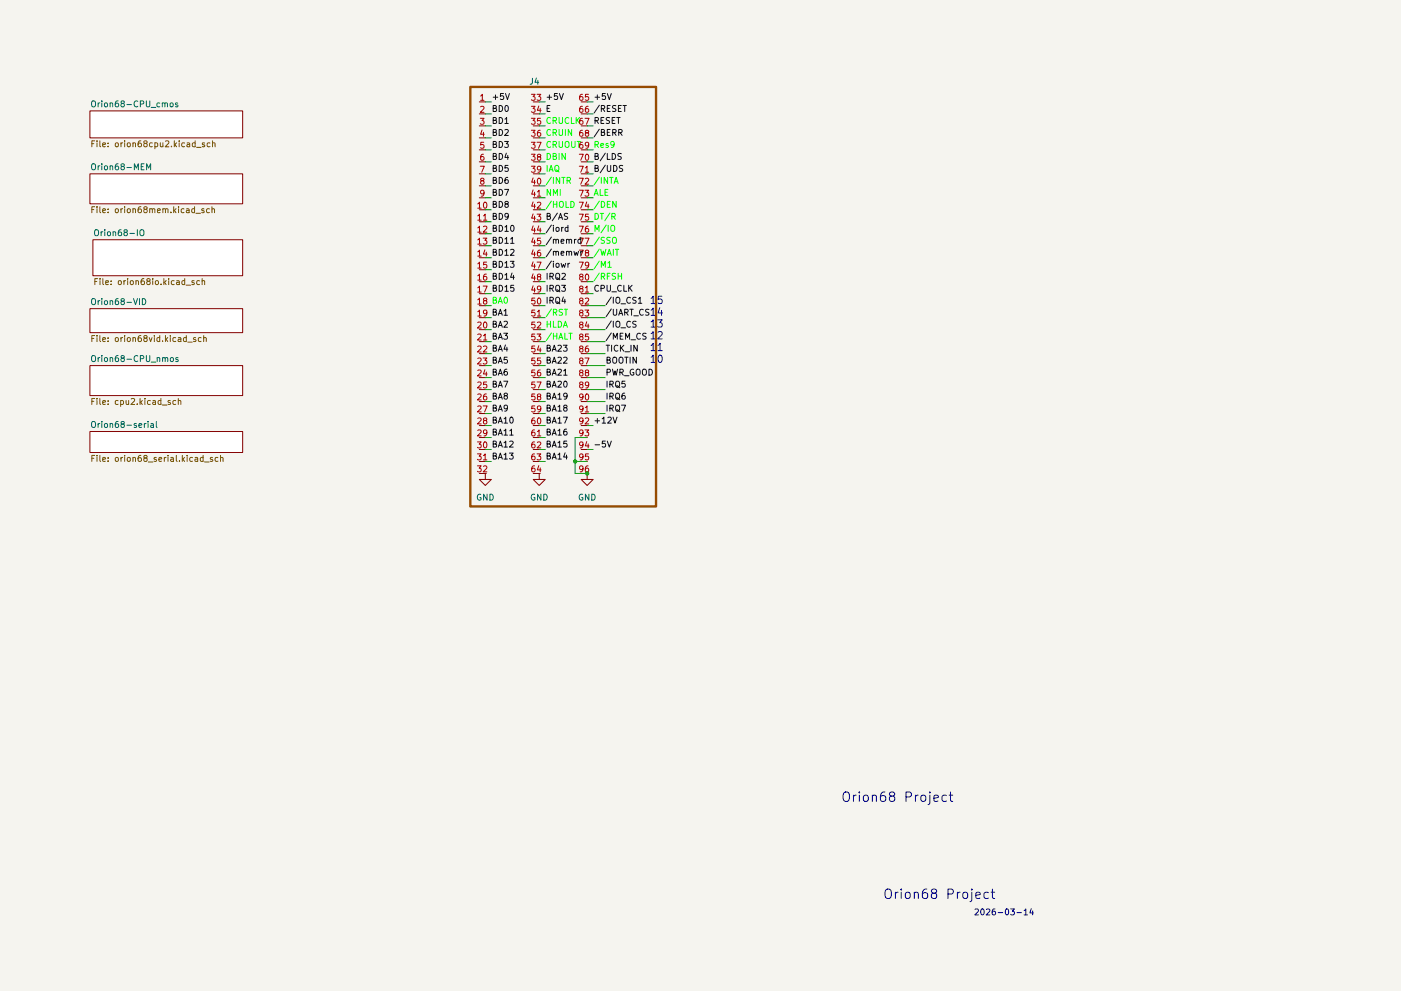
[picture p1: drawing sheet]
(kicad_sch
 (version 20250114)
 (generator "eeschema")
 (generator_version "9.0")
 (paper "A4")
 (lib_symbols
  (symbol "ConnEuro96_1"
   (pin_names (hide yes)) (exclude_from_sim no) (in_bom yes) (on_board yes)
   (property "Reference" "J" (at -10.668 2.54 0) (effects (font (size 1.27 1.27))))
   (property "Value" "" (at 0 0 0) (effects (font (size 1.27 1.27))))
   (property "Footprint" "" (at 0 0 0) (effects (font (size 1.27 1.27)) (hide yes)))
   (property "Datasheet" "" (at 0 0 0) (effects (font (size 1.27 1.27)) (hide yes)))
   (property "Description" "" (at 0 0 0) (effects (font (size 1.27 1.27)) (hide yes)))
   (property "ki_locked" "" (at 0 0 0) (effects (font (size 1.27 1.27))))
   (symbol "ConnEuro96_1_1_1"
    (pin input line (at -10.16 -1.27 180) (length 1.27) (name "" (effects (font (size 1.27 1.27)))) (number "1" (effects (font (size 1.27 1.27)))))
    (pin input line (at -10.16 -3.81 180) (length 1.27) (name "" (effects (font (size 1.27 1.27)))) (number "2" (effects (font (size 1.27 1.27)))))
    (pin input line (at -10.16 -6.35 180) (length 1.27) (name "" (effects (font (size 1.27 1.27)))) (number "3" (effects (font (size 1.27 1.27)))))
    (pin input line (at -10.16 -8.89 180) (length 1.27) (name "" (effects (font (size 1.27 1.27)))) (number "4" (effects (font (size 1.27 1.27)))))
    (pin input line (at -10.16 -11.43 180) (length 1.27) (name "" (effects (font (size 1.27 1.27)))) (number "5" (effects (font (size 1.27 1.27)))))
    (pin input line (at -10.16 -13.97 180) (length 1.27) (name "" (effects (font (size 1.27 1.27)))) (number "6" (effects (font (size 1.27 1.27)))))
    (pin input line (at -10.16 -16.51 180) (length 1.27) (name "" (effects (font (size 1.27 1.27)))) (number "7" (effects (font (size 1.27 1.27)))))
    (pin input line (at -10.16 -19.05 180) (length 1.27) (name "" (effects (font (size 1.27 1.27)))) (number "8" (effects (font (size 1.27 1.27)))))
    (pin input line (at -10.16 -21.59 180) (length 1.27) (name "" (effects (font (size 1.27 1.27)))) (number "9" (effects (font (size 1.27 1.27)))))
    (pin input line (at -10.16 -24.13 180) (length 1.27) (name "" (effects (font (size 1.27 1.27)))) (number "10" (effects (font (size 1.27 1.27)))))
    (pin input line (at -10.16 -26.67 180) (length 1.27) (name "" (effects (font (size 1.27 1.27)))) (number "11" (effects (font (size 1.27 1.27)))))
    (pin input line (at -10.16 -29.21 180) (length 1.27) (name "" (effects (font (size 1.27 1.27)))) (number "12" (effects (font (size 1.27 1.27)))))
    (pin input line (at -10.16 -31.75 180) (length 1.27) (name "" (effects (font (size 1.27 1.27)))) (number "13" (effects (font (size 1.27 1.27)))))
    (pin input line (at -10.16 -34.29 180) (length 1.27) (name "" (effects (font (size 1.27 1.27)))) (number "14" (effects (font (size 1.27 1.27)))))
    (pin input line (at -10.16 -36.83 180) (length 1.27) (name "" (effects (font (size 1.27 1.27)))) (number "15" (effects (font (size 1.27 1.27)))))
    (pin input line (at -10.16 -39.37 180) (length 1.27) (name "" (effects (font (size 1.27 1.27)))) (number "16" (effects (font (size 1.27 1.27)))))
    (pin input line (at -10.16 -41.91 180) (length 1.27) (name "" (effects (font (size 1.27 1.27)))) (number "17" (effects (font (size 1.27 1.27)))))
    (pin input line (at -10.16 -44.45 180) (length 1.27) (name "" (effects (font (size 1.27 1.27)))) (number "18" (effects (font (size 1.27 1.27)))))
    (pin input line (at -10.16 -46.99 180) (length 1.27) (name "" (effects (font (size 1.27 1.27)))) (number "19" (effects (font (size 1.27 1.27)))))
    (pin input line (at -10.16 -49.53 180) (length 1.27) (name "" (effects (font (size 1.27 1.27)))) (number "20" (effects (font (size 1.27 1.27)))))
    (pin input line (at -10.16 -52.07 180) (length 1.27) (name "" (effects (font (size 1.27 1.27)))) (number "21" (effects (font (size 1.27 1.27)))))
    (pin input line (at -10.16 -54.61 180) (length 1.27) (name "" (effects (font (size 1.27 1.27)))) (number "22" (effects (font (size 1.27 1.27)))))
    (pin input line (at -10.16 -57.15 180) (length 1.27) (name "" (effects (font (size 1.27 1.27)))) (number "23" (effects (font (size 1.27 1.27)))))
    (pin input line (at -10.16 -59.69 180) (length 1.27) (name "" (effects (font (size 1.27 1.27)))) (number "24" (effects (font (size 1.27 1.27)))))
    (pin input line (at -10.16 -62.23 180) (length 1.27) (name "" (effects (font (size 1.27 1.27)))) (number "25" (effects (font (size 1.27 1.27)))))
    (pin input line (at -10.16 -64.77 180) (length 1.27) (name "" (effects (font (size 1.27 1.27)))) (number "26" (effects (font (size 1.27 1.27)))))
    (pin input line (at -10.16 -67.31 180) (length 1.27) (name "" (effects (font (size 1.27 1.27)))) (number "27" (effects (font (size 1.27 1.27)))))
    (pin input line (at -10.16 -69.85 180) (length 1.27) (name "" (effects (font (size 1.27 1.27)))) (number "28" (effects (font (size 1.27 1.27)))))
    (pin input line (at -10.16 -72.39 180) (length 1.27) (name "" (effects (font (size 1.27 1.27)))) (number "29" (effects (font (size 1.27 1.27)))))
    (pin input line (at -10.16 -74.93 180) (length 1.27) (name "" (effects (font (size 1.27 1.27)))) (number "30" (effects (font (size 1.27 1.27)))))
    (pin input line (at -10.16 -77.47 180) (length 1.27) (name "" (effects (font (size 1.27 1.27)))) (number "31" (effects (font (size 1.27 1.27)))))
    (pin input line (at -10.16 -80.01 180) (length 1.27) (name "" (effects (font (size 1.27 1.27)))) (number "32" (effects (font (size 1.27 1.27)))))
    (pin input line (at 1.27 -1.27 180) (length 1.27) (name "" (effects (font (size 1.27 1.27)))) (number "33" (effects (font (size 1.27 1.27)))))
    (pin input line (at 1.27 -3.81 180) (length 1.27) (name "" (effects (font (size 1.27 1.27)))) (number "34" (effects (font (size 1.27 1.27)))))
    (pin input line (at 1.27 -6.35 180) (length 1.27) (name "" (effects (font (size 1.27 1.27)))) (number "35" (effects (font (size 1.27 1.27)))))
    (pin input line (at 1.27 -8.89 180) (length 1.27) (name "" (effects (font (size 1.27 1.27)))) (number "36" (effects (font (size 1.27 1.27)))))
    (pin input line (at 1.27 -11.43 180) (length 1.27) (name "" (effects (font (size 1.27 1.27)))) (number "37" (effects (font (size 1.27 1.27)))))
    (pin input line (at 1.27 -13.97 180) (length 1.27) (name "" (effects (font (size 1.27 1.27)))) (number "38" (effects (font (size 1.27 1.27)))))
    (pin input line (at 1.27 -16.51 180) (length 1.27) (name "" (effects (font (size 1.27 1.27)))) (number "39" (effects (font (size 1.27 1.27)))))
    (pin input line (at 1.27 -19.05 180) (length 1.27) (name "" (effects (font (size 1.27 1.27)))) (number "40" (effects (font (size 1.27 1.27)))))
    (pin input line (at 1.27 -21.59 180) (length 1.27) (name "" (effects (font (size 1.27 1.27)))) (number "41" (effects (font (size 1.27 1.27)))))
    (pin input line (at 1.27 -24.13 180) (length 1.27) (name "" (effects (font (size 1.27 1.27)))) (number "42" (effects (font (size 1.27 1.27)))))
    (pin input line (at 1.27 -26.67 180) (length 1.27) (name "" (effects (font (size 1.27 1.27)))) (number "43" (effects (font (size 1.27 1.27)))))
    (pin input line (at 1.27 -29.21 180) (length 1.27) (name "" (effects (font (size 1.27 1.27)))) (number "44" (effects (font (size 1.27 1.27)))))
    (pin input line (at 1.27 -31.75 180) (length 1.27) (name "" (effects (font (size 1.27 1.27)))) (number "45" (effects (font (size 1.27 1.27)))))
    (pin input line (at 1.27 -34.29 180) (length 1.27) (name "" (effects (font (size 1.27 1.27)))) (number "46" (effects (font (size 1.27 1.27)))))
    (pin input line (at 1.27 -36.83 180) (length 1.27) (name "" (effects (font (size 1.27 1.27)))) (number "47" (effects (font (size 1.27 1.27)))))
    (pin input line (at 1.27 -39.37 180) (length 1.27) (name "" (effects (font (size 1.27 1.27)))) (number "48" (effects (font (size 1.27 1.27)))))
    (pin input line (at 1.27 -41.91 180) (length 1.27) (name "" (effects (font (size 1.27 1.27)))) (number "49" (effects (font (size 1.27 1.27)))))
    (pin input line (at 1.27 -44.45 180) (length 1.27) (name "" (effects (font (size 1.27 1.27)))) (number "50" (effects (font (size 1.27 1.27)))))
    (pin input line (at 1.27 -46.99 180) (length 1.27) (name "" (effects (font (size 1.27 1.27)))) (number "51" (effects (font (size 1.27 1.27)))))
    (pin input line (at 1.27 -49.53 180) (length 1.27) (name "" (effects (font (size 1.27 1.27)))) (number "52" (effects (font (size 1.27 1.27)))))
    (pin input line (at 1.27 -52.07 180) (length 1.27) (name "" (effects (font (size 1.27 1.27)))) (number "53" (effects (font (size 1.27 1.27)))))
    (pin input line (at 1.27 -54.61 180) (length 1.27) (name "" (effects (font (size 1.27 1.27)))) (number "54" (effects (font (size 1.27 1.27)))))
    (pin input line (at 1.27 -57.15 180) (length 1.27) (name "" (effects (font (size 1.27 1.27)))) (number "55" (effects (font (size 1.27 1.27)))))
    (pin input line (at 1.27 -59.69 180) (length 1.27) (name "" (effects (font (size 1.27 1.27)))) (number "56" (effects (font (size 1.27 1.27)))))
    (pin input line (at 1.27 -62.23 180) (length 1.27) (name "" (effects (font (size 1.27 1.27)))) (number "57" (effects (font (size 1.27 1.27)))))
    (pin input line (at 1.27 -64.77 180) (length 1.27) (name "" (effects (font (size 1.27 1.27)))) (number "58" (effects (font (size 1.27 1.27)))))
    (pin input line (at 1.27 -67.31 180) (length 1.27) (name "" (effects (font (size 1.27 1.27)))) (number "59" (effects (font (size 1.27 1.27)))))
    (pin input line (at 1.27 -69.85 180) (length 1.27) (name "" (effects (font (size 1.27 1.27)))) (number "60" (effects (font (size 1.27 1.27)))))
    (pin input line (at 1.27 -72.39 180) (length 1.27) (name "" (effects (font (size 1.27 1.27)))) (number "61" (effects (font (size 1.27 1.27)))))
    (pin input line (at 1.27 -74.93 180) (length 1.27) (name "" (effects (font (size 1.27 1.27)))) (number "62" (effects (font (size 1.27 1.27)))))
    (pin input line (at 1.27 -77.47 180) (length 1.27) (name "" (effects (font (size 1.27 1.27)))) (number "63" (effects (font (size 1.27 1.27)))))
    (pin input line (at 1.27 -80.01 180) (length 1.27) (name "" (effects (font (size 1.27 1.27)))) (number "64" (effects (font (size 1.27 1.27)))))
    (pin input line (at 11.43 -1.27 180) (length 1.27) (name "" (effects (font (size 1.27 1.27)))) (number "65" (effects (font (size 1.27 1.27)))))
    (pin input line (at 11.43 -3.81 180) (length 1.27) (name "" (effects (font (size 1.27 1.27)))) (number "66" (effects (font (size 1.27 1.27)))))
    (pin input line (at 11.43 -6.35 180) (length 1.27) (name "" (effects (font (size 1.27 1.27)))) (number "67" (effects (font (size 1.27 1.27)))))
    (pin input line (at 11.43 -8.89 180) (length 1.27) (name "" (effects (font (size 1.27 1.27)))) (number "68" (effects (font (size 1.27 1.27)))))
    (pin input line (at 11.43 -11.43 180) (length 1.27) (name "" (effects (font (size 1.27 1.27)))) (number "69" (effects (font (size 1.27 1.27)))))
    (pin input line (at 11.43 -13.97 180) (length 1.27) (name "" (effects (font (size 1.27 1.27)))) (number "70" (effects (font (size 1.27 1.27)))))
    (pin input line (at 11.43 -16.51 180) (length 1.27) (name "" (effects (font (size 1.27 1.27)))) (number "71" (effects (font (size 1.27 1.27)))))
    (pin input line (at 11.43 -19.05 180) (length 1.27) (name "" (effects (font (size 1.27 1.27)))) (number "72" (effects (font (size 1.27 1.27)))))
    (pin input line (at 11.43 -21.59 180) (length 1.27) (name "" (effects (font (size 1.27 1.27)))) (number "73" (effects (font (size 1.27 1.27)))))
    (pin input line (at 11.43 -24.13 180) (length 1.27) (name "" (effects (font (size 1.27 1.27)))) (number "74" (effects (font (size 1.27 1.27)))))
    (pin input line (at 11.43 -26.67 180) (length 1.27) (name "" (effects (font (size 1.27 1.27)))) (number "75" (effects (font (size 1.27 1.27)))))
    (pin input line (at 11.43 -29.21 180) (length 1.27) (name "" (effects (font (size 1.27 1.27)))) (number "76" (effects (font (size 1.27 1.27)))))
    (pin input line (at 11.43 -31.75 180) (length 1.27) (name "" (effects (font (size 1.27 1.27)))) (number "77" (effects (font (size 1.27 1.27)))))
    (pin input line (at 11.43 -34.29 180) (length 1.27) (name "" (effects (font (size 1.27 1.27)))) (number "78" (effects (font (size 1.27 1.27)))))
    (pin input line (at 11.43 -36.83 180) (length 1.27) (name "" (effects (font (size 1.27 1.27)))) (number "79" (effects (font (size 1.27 1.27)))))
    (pin input line (at 11.43 -39.37 180) (length 1.27) (name "" (effects (font (size 1.27 1.27)))) (number "80" (effects (font (size 1.27 1.27)))))
    (pin input line (at 11.43 -41.91 180) (length 1.27) (name "" (effects (font (size 1.27 1.27)))) (number "81" (effects (font (size 1.27 1.27)))))
    (pin input line (at 11.43 -44.45 180) (length 1.27) (name "" (effects (font (size 1.27 1.27)))) (number "82" (effects (font (size 1.27 1.27)))))
    (pin input line (at 11.43 -46.99 180) (length 1.27) (name "" (effects (font (size 1.27 1.27)))) (number "83" (effects (font (size 1.27 1.27)))))
    (pin input line (at 11.43 -49.53 180) (length 1.27) (name "" (effects (font (size 1.27 1.27)))) (number "84" (effects (font (size 1.27 1.27)))))
    (pin input line (at 11.43 -52.07 180) (length 1.27) (name "" (effects (font (size 1.27 1.27)))) (number "85" (effects (font (size 1.27 1.27)))))
    (pin input line (at 11.43 -54.61 180) (length 1.27) (name "" (effects (font (size 1.27 1.27)))) (number "86" (effects (font (size 1.27 1.27)))))
    (pin input line (at 11.43 -57.15 180) (length 1.27) (name "" (effects (font (size 1.27 1.27)))) (number "87" (effects (font (size 1.27 1.27)))))
    (pin input line (at 11.43 -59.69 180) (length 1.27) (name "" (effects (font (size 1.27 1.27)))) (number "88" (effects (font (size 1.27 1.27)))))
    (pin input line (at 11.43 -62.23 180) (length 1.27) (name "" (effects (font (size 1.27 1.27)))) (number "89" (effects (font (size 1.27 1.27)))))
    (pin input line (at 11.43 -64.77 180) (length 1.27) (name "" (effects (font (size 1.27 1.27)))) (number "90" (effects (font (size 1.27 1.27)))))
    (pin input line (at 11.43 -67.31 180) (length 1.27) (name "" (effects (font (size 1.27 1.27)))) (number "91" (effects (font (size 1.27 1.27)))))
    (pin input line (at 11.43 -69.85 180) (length 1.27) (name "" (effects (font (size 1.27 1.27)))) (number "92" (effects (font (size 1.27 1.27)))))
    (pin input line (at 11.43 -72.39 180) (length 1.27) (name "" (effects (font (size 1.27 1.27)))) (number "93" (effects (font (size 1.27 1.27)))))
    (pin input line (at 11.43 -74.93 180) (length 1.27) (name "" (effects (font (size 1.27 1.27)))) (number "94" (effects (font (size 1.27 1.27)))))
    (pin input line (at 11.43 -77.47 180) (length 1.27) (name "" (effects (font (size 1.27 1.27)))) (number "95" (effects (font (size 1.27 1.27)))))
    (pin input line (at 11.43 -80.01 180) (length 1.27) (name "" (effects (font (size 1.27 1.27)))) (number "96" (effects (font (size 1.27 1.27))))))
   (embedded_fonts no))
  (symbol "power:GND"
   (power)
   (pin_numbers (hide yes))
   (pin_names
    (offset 0) (hide yes)) (exclude_from_sim no) (in_bom yes) (on_board yes)
   (property "Reference" "#PWR" (at 0 -6.35 0) (effects (font (size 1.27 1.27)) (hide yes)))
   (property "Value" "GND" (at 0 -3.81 0) (effects (font (size 1.27 1.27))))
   (property "Footprint" "" (at 0 0 0) (effects (font (size 1.27 1.27)) (hide yes)))
   (property "Datasheet" "" (at 0 0 0) (effects (font (size 1.27 1.27)) (hide yes)))
   (property "Description" "Power symbol creates a global label with name \"GND\" , ground" (at 0 0 0) (effects (font (size 1.27 1.27)) (hide yes)))
   (symbol "GND_0_1"
    (polyline (pts (xy 0 0) (xy 0 -1.27) (xy 1.27 -1.27) (xy 0 -2.54) (xy -1.27 -1.27) (xy 0 -1.27)) (stroke (width 0) (type default)) (fill (type none))))
   (symbol "GND_1_1"
    (pin power_in line (at 0 0 270) (length 0) (name "~" (effects (font (size 1.27 1.27)))) (number "1" (effects (font (size 1.27 1.27))))))
   (embedded_fonts no)))
 (rectangle
  (start 99.695 18.415)
  (end 139.065 107.315)
  (stroke (width 0.5) (type solid) (color 150 75 0 1))
  (fill (type none)))
 (text "15\n14\n13\n12\n11\n10\n"
  (exclude_from_sim no)
  (at 139.192 70.104 0)
  (effects (font (size 1.55 1.55))))
 (text "2026-03-14"
  (exclude_from_sim no)
  (at 212.852 193.548 0)
  (effects (font (size 1.27 1.27))))
 (text "Orion68 Project"
  (exclude_from_sim no)
  (at 190.246 169.164 0)
  (effects (font (size 2 2))))
 (text "Orion68 Project"
  (exclude_from_sim no)
  (at 199.136 189.738 0)
  (effects (font (size 2 2))))
 (junction
  (at 124.46 100.33)
  (diameter 0)
  (color 0 0 0 0))
 (junction
  (at 121.92 97.79)
  (diameter 0)
  (color 0 0 0 0))
 (wire
  (pts (xy 115.57 21.59) (xy 114.3 21.59))
  (stroke (width 0) (type default)))
 (wire
  (pts (xy 104.14 52.07) (xy 102.87 52.07))
  (stroke (width 0) (type default)))
 (wire
  (pts (xy 125.73 31.75) (xy 124.46 31.75))
  (stroke (width 0) (type default)))
 (wire
  (pts (xy 125.73 29.21) (xy 124.46 29.21))
  (stroke (width 0) (type default)))
 (wire
  (pts (xy 115.57 62.23) (xy 114.3 62.23))
  (stroke (width 0) (type default)))
 (wire
  (pts (xy 115.57 72.39) (xy 114.3 72.39))
  (stroke (width 0) (type default)))
 (wire
  (pts (xy 104.14 87.63) (xy 102.87 87.63))
  (stroke (width 0) (type default)))
 (wire
  (pts (xy 104.14 34.29) (xy 102.87 34.29))
  (stroke (width 0) (type default)))
 (wire
  (pts (xy 115.57 44.45) (xy 114.3 44.45))
  (stroke (width 0) (type default)))
 (wire
  (pts (xy 128.27 77.47) (xy 124.46 77.47))
  (stroke (width 0) (type default)))
 (wire
  (pts (xy 125.73 39.37) (xy 124.46 39.37))
  (stroke (width 0) (type default)))
 (wire
  (pts (xy 125.73 21.59) (xy 124.46 21.59))
  (stroke (width 0) (type default)))
 (wire
  (pts (xy 115.57 90.17) (xy 114.3 90.17))
  (stroke (width 0) (type default)))
 (wire
  (pts (xy 104.14 21.59) (xy 102.87 21.59))
  (stroke (width 0) (type default)))
 (wire
  (pts (xy 104.14 62.23) (xy 102.87 62.23))
  (stroke (width 0) (type default)))
 (wire
  (pts (xy 115.57 77.47) (xy 114.3 77.47))
  (stroke (width 0) (type default)))
 (wire
  (pts (xy 121.92 97.79) (xy 124.46 97.79))
  (stroke (width 0) (type default)))
 (wire
  (pts (xy 104.14 69.85) (xy 102.87 69.85))
  (stroke (width 0) (type default)))
 (wire
  (pts (xy 115.57 80.01) (xy 114.3 80.01))
  (stroke (width 0) (type default)))
 (wire
  (pts (xy 124.46 92.71) (xy 121.92 92.71))
  (stroke (width 0) (type default)))
 (wire
  (pts (xy 104.14 74.93) (xy 102.87 74.93))
  (stroke (width 0) (type default)))
 (wire
  (pts (xy 121.92 97.79) (xy 121.92 100.33))
  (stroke (width 0) (type default)))
 (wire
  (pts (xy 128.27 72.39) (xy 124.46 72.39))
  (stroke (width 0) (type default)))
 (wire
  (pts (xy 115.57 29.21) (xy 114.3 29.21))
  (stroke (width 0) (type default)))
 (wire
  (pts (xy 104.14 85.09) (xy 102.87 85.09))
  (stroke (width 0) (type default)))
 (wire
  (pts (xy 125.73 44.45) (xy 124.46 44.45))
  (stroke (width 0) (type default)))
 (wire
  (pts (xy 115.57 92.71) (xy 114.3 92.71))
  (stroke (width 0) (type default)))
 (wire
  (pts (xy 104.14 80.01) (xy 102.87 80.01))
  (stroke (width 0) (type default)))
 (wire
  (pts (xy 115.57 49.53) (xy 114.3 49.53))
  (stroke (width 0) (type default)))
 (wire
  (pts (xy 128.27 82.55) (xy 124.46 82.55))
  (stroke (width 0) (type default)))
 (wire
  (pts (xy 104.14 24.13) (xy 102.87 24.13))
  (stroke (width 0) (type default)))
 (wire
  (pts (xy 104.14 92.71) (xy 102.87 92.71))
  (stroke (width 0) (type default)))
 (wire
  (pts (xy 125.73 26.67) (xy 124.46 26.67))
  (stroke (width 0) (type default)))
 (wire
  (pts (xy 104.14 67.31) (xy 102.87 67.31))
  (stroke (width 0) (type default)))
 (wire
  (pts (xy 115.57 57.15) (xy 114.3 57.15))
  (stroke (width 0) (type default)))
 (wire
  (pts (xy 128.27 67.31) (xy 124.46 67.31))
  (stroke (width 0) (type default)))
 (wire
  (pts (xy 115.57 46.99) (xy 114.3 46.99))
  (stroke (width 0) (type default)))
 (wire
  (pts (xy 115.57 85.09) (xy 114.3 85.09))
  (stroke (width 0) (type default)))
 (wire
  (pts (xy 104.14 95.25) (xy 102.87 95.25))
  (stroke (width 0) (type default)))
 (wire
  (pts (xy 104.14 82.55) (xy 102.87 82.55))
  (stroke (width 0) (type default)))
 (wire
  (pts (xy 125.73 24.13) (xy 124.46 24.13))
  (stroke (width 0) (type default)))
 (wire
  (pts (xy 104.14 77.47) (xy 102.87 77.47))
  (stroke (width 0) (type default)))
 (wire
  (pts (xy 115.57 59.69) (xy 114.3 59.69))
  (stroke (width 0) (type default)))
 (wire
  (pts (xy 125.73 54.61) (xy 124.46 54.61))
  (stroke (width 0) (type default)))
 (wire
  (pts (xy 104.14 29.21) (xy 102.87 29.21))
  (stroke (width 0) (type default)))
 (wire
  (pts (xy 104.14 26.67) (xy 102.87 26.67))
  (stroke (width 0) (type default)))
 (wire
  (pts (xy 128.27 80.01) (xy 124.46 80.01))
  (stroke (width 0) (type default)))
 (wire
  (pts (xy 115.57 31.75) (xy 114.3 31.75))
  (stroke (width 0) (type default)))
 (wire
  (pts (xy 128.27 74.93) (xy 124.46 74.93))
  (stroke (width 0) (type default)))
 (wire
  (pts (xy 124.46 87.63) (xy 128.27 87.63))
  (stroke (width 0) (type default)))
 (wire
  (pts (xy 125.73 95.25) (xy 124.46 95.25))
  (stroke (width 0) (type default)))
 (wire
  (pts (xy 115.57 41.91) (xy 114.3 41.91))
  (stroke (width 0) (type default)))
 (wire
  (pts (xy 125.73 90.17) (xy 124.46 90.17))
  (stroke (width 0) (type default)))
 (wire
  (pts (xy 125.73 34.29) (xy 124.46 34.29))
  (stroke (width 0) (type default)))
 (wire
  (pts (xy 125.73 62.23) (xy 124.46 62.23))
  (stroke (width 0) (type default)))
 (wire
  (pts (xy 128.27 69.85) (xy 124.46 69.85))
  (stroke (width 0) (type default)))
 (wire
  (pts (xy 125.73 36.83) (xy 124.46 36.83))
  (stroke (width 0) (type default)))
 (wire
  (pts (xy 115.57 52.07) (xy 114.3 52.07))
  (stroke (width 0) (type default)))
 (wire
  (pts (xy 104.14 41.91) (xy 102.87 41.91))
  (stroke (width 0) (type default)))
 (wire
  (pts (xy 104.14 31.75) (xy 102.87 31.75))
  (stroke (width 0) (type default)))
 (wire
  (pts (xy 104.14 46.99) (xy 102.87 46.99))
  (stroke (width 0) (type default)))
 (wire
  (pts (xy 104.14 36.83) (xy 102.87 36.83))
  (stroke (width 0) (type default)))
 (wire
  (pts (xy 115.57 54.61) (xy 114.3 54.61))
  (stroke (width 0) (type default)))
 (wire
  (pts (xy 104.14 97.79) (xy 102.87 97.79))
  (stroke (width 0) (type default)))
 (wire
  (pts (xy 104.14 90.17) (xy 102.87 90.17))
  (stroke (width 0) (type default)))
 (wire
  (pts (xy 104.14 64.77) (xy 102.87 64.77))
  (stroke (width 0) (type default)))
 (wire
  (pts (xy 115.57 67.31) (xy 114.3 67.31))
  (stroke (width 0) (type default)))
 (wire
  (pts (xy 104.14 54.61) (xy 102.87 54.61))
  (stroke (width 0) (type default)))
 (wire
  (pts (xy 115.57 39.37) (xy 114.3 39.37))
  (stroke (width 0) (type default)))
 (wire
  (pts (xy 125.73 57.15) (xy 124.46 57.15))
  (stroke (width 0) (type default)))
 (wire
  (pts (xy 125.73 59.69) (xy 124.46 59.69))
  (stroke (width 0) (type default)))
 (wire
  (pts (xy 115.57 95.25) (xy 114.3 95.25))
  (stroke (width 0) (type default)))
 (wire
  (pts (xy 104.14 44.45) (xy 102.87 44.45))
  (stroke (width 0) (type default)))
 (wire
  (pts (xy 104.14 39.37) (xy 102.87 39.37))
  (stroke (width 0) (type default)))
 (wire
  (pts (xy 104.14 49.53) (xy 102.87 49.53))
  (stroke (width 0) (type default)))
 (wire
  (pts (xy 115.57 26.67) (xy 114.3 26.67))
  (stroke (width 0) (type default)))
 (wire
  (pts (xy 115.57 36.83) (xy 114.3 36.83))
  (stroke (width 0) (type default)))
 (wire
  (pts (xy 115.57 87.63) (xy 114.3 87.63))
  (stroke (width 0) (type default)))
 (wire
  (pts (xy 125.73 46.99) (xy 124.46 46.99))
  (stroke (width 0) (type default)))
 (wire
  (pts (xy 115.57 82.55) (xy 114.3 82.55))
  (stroke (width 0) (type default)))
 (wire
  (pts (xy 115.57 64.77) (xy 114.3 64.77))
  (stroke (width 0) (type default)))
 (wire
  (pts (xy 125.73 49.53) (xy 124.46 49.53))
  (stroke (width 0) (type default)))
 (wire
  (pts (xy 128.27 64.77) (xy 124.46 64.77))
  (stroke (width 0) (type default)))
 (wire
  (pts (xy 115.57 97.79) (xy 114.3 97.79))
  (stroke (width 0) (type default)))
 (wire
  (pts (xy 125.73 52.07) (xy 124.46 52.07))
  (stroke (width 0) (type default)))
 (wire
  (pts (xy 128.27 85.09) (xy 124.46 85.09))
  (stroke (width 0) (type default)))
 (wire
  (pts (xy 104.14 59.69) (xy 102.87 59.69))
  (stroke (width 0) (type default)))
 (wire
  (pts (xy 115.57 34.29) (xy 114.3 34.29))
  (stroke (width 0) (type default)))
 (wire
  (pts (xy 121.92 100.33) (xy 124.46 100.33))
  (stroke (width 0) (type default)))
 (wire
  (pts (xy 115.57 69.85) (xy 114.3 69.85))
  (stroke (width 0) (type default)))
 (wire
  (pts (xy 115.57 74.93) (xy 114.3 74.93))
  (stroke (width 0) (type default)))
 (wire
  (pts (xy 115.57 24.13) (xy 114.3 24.13))
  (stroke (width 0) (type default)))
 (wire
  (pts (xy 125.73 41.91) (xy 124.46 41.91))
  (stroke (width 0) (type default)))
 (wire
  (pts (xy 121.92 92.71) (xy 121.92 97.79))
  (stroke (width 0) (type default)))
 (wire
  (pts (xy 104.14 57.15) (xy 102.87 57.15))
  (stroke (width 0) (type default)))
 (wire
  (pts (xy 104.14 72.39) (xy 102.87 72.39))
  (stroke (width 0) (type default)))
 (label "IRQ7"
  (at 128.27 87.63 0)
  (effects (font (size 1.27 1.27)) (justify left bottom)))
 (label "BA16"
  (at 115.57 92.71 0)
  (effects (font (size 1.27 1.27)) (justify left bottom)))
 (label "BD5"
  (at 104.14 36.83 0)
  (effects (font (size 1.27 1.27)) (justify left bottom)))
 (label "{slash}RST"
  (at 115.57 67.31 0)
  (effects (font (size 1.27 1.27) (color 0 255 0 1)) (justify left bottom)))
 (label "TICK_IN"
  (at 128.27 74.93 0)
  (effects (font (size 1.27 1.27)) (justify left bottom)))
 (label "Res9"
  (at 125.73 31.75 0)
  (effects (font (size 1.27 1.27) (color 0 255 0 1)) (justify left bottom)))
 (label "BA21"
  (at 115.57 80.01 0)
  (effects (font (size 1.27 1.27)) (justify left bottom)))
 (label "BOOTIN"
  (at 128.27 77.47 0)
  (effects (font (size 1.27 1.27)) (justify left bottom)))
 (label "BD2"
  (at 104.14 29.21 0)
  (effects (font (size 1.27 1.27)) (justify left bottom)))
 (label "BA4"
  (at 104.14 74.93 0)
  (effects (font (size 1.27 1.27)) (justify left bottom)))
 (label "BA19"
  (at 115.57 85.09 0)
  (effects (font (size 1.27 1.27)) (justify left bottom)))
 (label "BD8"
  (at 104.14 44.45 0)
  (effects (font (size 1.27 1.27)) (justify left bottom)))
 (label "BD12"
  (at 104.14 54.61 0)
  (effects (font (size 1.27 1.27)) (justify left bottom)))
 (label "+5V"
  (at 125.73 21.59 0)
  (effects (font (size 1.27 1.27)) (justify left bottom)))
 (label "BA10"
  (at 104.14 90.17 0)
  (effects (font (size 1.27 1.27)) (justify left bottom)))
 (label "E"
  (at 115.57 24.13 0)
  (effects (font (size 1.27 1.27)) (justify left bottom)))
 (label "IRQ5"
  (at 128.27 82.55 0)
  (effects (font (size 1.27 1.27)) (justify left bottom)))
 (label "BA1"
  (at 104.14 67.31 0)
  (effects (font (size 1.27 1.27)) (justify left bottom)))
 (label "BA0"
  (at 104.14 64.77 0)
  (effects (font (size 1.27 1.27) (color 0 255 0 1)) (justify left bottom)))
 (label "IRQ3"
  (at 115.57 62.23 0)
  (effects (font (size 1.27 1.27)) (justify left bottom)))
 (label "BA2"
  (at 104.14 69.85 0)
  (effects (font (size 1.27 1.27)) (justify left bottom)))
 (label "BD7"
  (at 104.14 41.91 0)
  (effects (font (size 1.27 1.27)) (justify left bottom)))
 (label "+12V"
  (at 125.73 90.17 0)
  (effects (font (size 1.27 1.27)) (justify left bottom)))
 (label "CPU_CLK"
  (at 125.73 62.23 0)
  (effects (font (size 1.27 1.27)) (justify left bottom)))
 (label "+5V"
  (at 115.57 21.59 0)
  (effects (font (size 1.27 1.27)) (justify left bottom)))
 (label "{slash}HOLD"
  (at 115.57 44.45 0)
  (effects (font (size 1.27 1.27) (color 0 255 0 1)) (justify left bottom)))
 (label "ALE"
  (at 125.73 41.91 0)
  (effects (font (size 1.27 1.27) (color 0 255 0 1)) (justify left bottom)))
 (label "BA6"
  (at 104.14 80.01 0)
  (effects (font (size 1.27 1.27)) (justify left bottom)))
 (label "{slash}RFSH"
  (at 125.73 59.69 0)
  (effects (font (size 1.27 1.27) (color 0 255 0 1)) (justify left bottom)))
 (label "BD15"
  (at 104.14 62.23 0)
  (effects (font (size 1.27 1.27)) (justify left bottom)))
 (label "BD1"
  (at 104.14 26.67 0)
  (effects (font (size 1.27 1.27)) (justify left bottom)))
 (label "+5V"
  (at 104.14 21.59 0)
  (effects (font (size 1.27 1.27)) (justify left bottom)))
 (label "IRQ4"
  (at 115.57 64.77 0)
  (effects (font (size 1.27 1.27)) (justify left bottom)))
 (label "B{slash}AS"
  (at 115.57 46.99 0)
  (effects (font (size 1.27 1.27)) (justify left bottom)))
 (label "BA8"
  (at 104.14 85.09 0)
  (effects (font (size 1.27 1.27)) (justify left bottom)))
 (label "DT{slash}R"
  (at 125.73 46.99 0)
  (effects (font (size 1.27 1.27) (color 0 255 0 1)) (justify left bottom)))
 (label "IRQ6"
  (at 128.27 85.09 0)
  (effects (font (size 1.27 1.27)) (justify left bottom)))
 (label "BD3"
  (at 104.14 31.75 0)
  (effects (font (size 1.27 1.27)) (justify left bottom)))
 (label "PWR_GOOD"
  (at 128.27 80.01 0)
  (effects (font (size 1.27 1.27)) (justify left bottom)))
 (label "{slash}INTR"
  (at 115.57 39.37 0)
  (effects (font (size 1.27 1.27) (color 0 255 0 1)) (justify left bottom)))
 (label "{slash}WAIT"
  (at 125.73 54.61 0)
  (effects (font (size 1.27 1.27) (color 0 255 0 1)) (justify left bottom)))
 (label "{slash}UART_CS"
  (at 128.27 67.31 0)
  (effects (font (size 1.27 1.27)) (justify left bottom)))
 (label "BD10"
  (at 104.14 49.53 0)
  (effects (font (size 1.27 1.27)) (justify left bottom)))
 (label "RESET"
  (at 125.73 26.67 0)
  (effects (font (size 1.27 1.27)) (justify left bottom)))
 (label "{slash}DEN"
  (at 125.73 44.45 0)
  (effects (font (size 1.27 1.27) (color 0 255 0 1)) (justify left bottom)))
 (label "{slash}IO_CS"
  (at 128.27 69.85 0)
  (effects (font (size 1.27 1.27)) (justify left bottom)))
 (label "{slash}M1"
  (at 125.73 57.15 0)
  (effects (font (size 1.27 1.27) (color 0 255 0 1)) (justify left bottom)))
 (label "BD9"
  (at 104.14 46.99 0)
  (effects (font (size 1.27 1.27)) (justify left bottom)))
 (label "CRUOUT"
  (at 115.57 31.75 0)
  (effects (font (size 1.27 1.27) (color 0 255 0 1)) (justify left bottom)))
 (label "BD13"
  (at 104.14 57.15 0)
  (effects (font (size 1.27 1.27)) (justify left bottom)))
 (label "{slash}BERR"
  (at 125.73 29.21 0)
  (effects (font (size 1.27 1.27)) (justify left bottom)))
 (label "DBIN"
  (at 115.57 34.29 0)
  (effects (font (size 1.27 1.27) (color 0 255 0 1)) (justify left bottom)))
 (label "{slash}IO_CS1"
  (at 128.27 64.77 0)
  (effects (font (size 1.27 1.27)) (justify left bottom)))
 (label "-5V"
  (at 125.73 95.25 0)
  (effects (font (size 1.27 1.27)) (justify left bottom)))
 (label "CRUCLK"
  (at 115.57 26.67 0)
  (effects (font (size 1.27 1.27) (color 0 255 0 1)) (justify left bottom)))
 (label "BA5"
  (at 104.14 77.47 0)
  (effects (font (size 1.27 1.27)) (justify left bottom)))
 (label "{slash}MEM_CS"
  (at 128.27 72.39 0)
  (effects (font (size 1.27 1.27)) (justify left bottom)))
 (label "BD0"
  (at 104.14 24.13 0)
  (effects (font (size 1.27 1.27)) (justify left bottom)))
 (label "{slash}iowr"
  (at 115.57 57.15 0)
  (effects (font (size 1.27 1.27)) (justify left bottom)))
 (label "M{slash}IO"
  (at 125.73 49.53 0)
  (effects (font (size 1.27 1.27) (color 0 255 0 1)) (justify left bottom)))
 (label "IRQ2"
  (at 115.57 59.69 0)
  (effects (font (size 1.27 1.27)) (justify left bottom)))
 (label "BA23"
  (at 115.57 74.93 0)
  (effects (font (size 1.27 1.27)) (justify left bottom)))
 (label "{slash}HALT"
  (at 115.57 72.39 0)
  (effects (font (size 1.27 1.27) (color 0 255 0 1)) (justify left bottom)))
 (label "BA3"
  (at 104.14 72.39 0)
  (effects (font (size 1.27 1.27)) (justify left bottom)))
 (label "IAQ"
  (at 115.57 36.83 0)
  (effects (font (size 1.27 1.27) (color 0 255 0 1)) (justify left bottom)))
 (label "{slash}memwr"
  (at 115.57 54.61 0)
  (effects (font (size 1.27 1.27)) (justify left bottom)))
 (label "BD14"
  (at 104.14 59.69 0)
  (effects (font (size 1.27 1.27)) (justify left bottom)))
 (label "BD6"
  (at 104.14 39.37 0)
  (effects (font (size 1.27 1.27)) (justify left bottom)))
 (label "{slash}iord"
  (at 115.57 49.53 0)
  (effects (font (size 1.27 1.27)) (justify left bottom)))
 (label "BA15"
  (at 115.57 95.25 0)
  (effects (font (size 1.27 1.27)) (justify left bottom)))
 (label "{slash}RESET"
  (at 125.73 24.13 0)
  (effects (font (size 1.27 1.27)) (justify left bottom)))
 (label "BA11"
  (at 104.14 92.71 0)
  (effects (font (size 1.27 1.27)) (justify left bottom)))
 (label "{slash}INTA"
  (at 125.73 39.37 0)
  (effects (font (size 1.27 1.27) (color 0 255 0 1)) (justify left bottom)))
 (label "CRUIN"
  (at 115.57 29.21 0)
  (effects (font (size 1.27 1.27) (color 0 255 0 1)) (justify left bottom)))
 (label "HLDA"
  (at 115.57 69.85 0)
  (effects (font (size 1.27 1.27) (color 0 255 0 1)) (justify left bottom)))
 (label "{slash}memrd"
  (at 115.57 52.07 0)
  (effects (font (size 1.27 1.27)) (justify left bottom)))
 (label "BA13"
  (at 104.14 97.79 0)
  (effects (font (size 1.27 1.27)) (justify left bottom)))
 (label "BA22"
  (at 115.57 77.47 0)
  (effects (font (size 1.27 1.27)) (justify left bottom)))
 (label "B{slash}UDS"
  (at 125.73 36.83 0)
  (effects (font (size 1.27 1.27)) (justify left bottom)))
 (label "BA12"
  (at 104.14 95.25 0)
  (effects (font (size 1.27 1.27)) (justify left bottom)))
 (label "BA14"
  (at 115.57 97.79 0)
  (effects (font (size 1.27 1.27)) (justify left bottom)))
 (label "BD11"
  (at 104.14 52.07 0)
  (effects (font (size 1.27 1.27)) (justify left bottom)))
 (label "BA9"
  (at 104.14 87.63 0)
  (effects (font (size 1.27 1.27)) (justify left bottom)))
 (label "NMI"
  (at 115.57 41.91 0)
  (effects (font (size 1.27 1.27) (color 0 255 0 1)) (justify left bottom)))
 (label "BA17"
  (at 115.57 90.17 0)
  (effects (font (size 1.27 1.27)) (justify left bottom)))
 (label "BD4"
  (at 104.14 34.29 0)
  (effects (font (size 1.27 1.27)) (justify left bottom)))
 (label "B{slash}LDS"
  (at 125.73 34.29 0)
  (effects (font (size 1.27 1.27)) (justify left bottom)))
 (label "BA20"
  (at 115.57 82.55 0)
  (effects (font (size 1.27 1.27)) (justify left bottom)))
 (label "BA7"
  (at 104.14 82.55 0)
  (effects (font (size 1.27 1.27)) (justify left bottom)))
 (label "{slash}SSO"
  (at 125.73 52.07 0)
  (effects (font (size 1.27 1.27) (color 0 255 0 1)) (justify left bottom)))
 (label "BA18"
  (at 115.57 87.63 0)
  (effects (font (size 1.27 1.27)) (justify left bottom)))
 (symbol
  (lib_id "power:GND")
  (at 114.3 100.33 0)
  (unit 1)
  (exclude_from_sim no)
  (in_bom yes)
  (on_board yes)
  (dnp no)
  (fields_autoplaced yes)
  (property "Reference" "#PWR0104" (at 114.3 106.68 0) (effects (font (size 1.27 1.27)) (hide yes)))
  (property "Value" "GND" (at 114.3 105.41 0) (effects (font (size 1.27 1.27))))
  (property "Footprint" "" (at 114.3 100.33 0) (effects (font (size 1.27 1.27)) (hide yes)))
  (property "Datasheet" "" (at 114.3 100.33 0) (effects (font (size 1.27 1.27)) (hide yes)))
  (property "Description" "Power symbol creates a global label with name \"GND\" , ground" (at 114.3 100.33 0) (effects (font (size 1.27 1.27)) (hide yes)))
  (pin "1"))
 (symbol
  (lib_name "ConnEuro96_1")
  (lib_id "ConnPdSilva:ConnEuro96")
  (at 113.03 20.32 0)
  (unit 1)
  (exclude_from_sim no)
  (in_bom yes)
  (on_board yes)
  (dnp no)
  (property "Reference" "J4" (at 113.284 17.272 0) (effects (font (size 1.27 1.27))))
  (property "Value" "Euro96pin" (at 112.395 19.05 0) (effects (font (size 1.27 1.27)) (hide yes)))
  (property "Footprint" "ConnPdSilva:conn_euro96" (at 113.03 20.32 0) (effects (font (size 1.27 1.27)) (hide yes)))
  (property "Datasheet" "" (at 113.03 20.32 0) (effects (font (size 1.27 1.27)) (hide yes)))
  (property "Description" "" (at 113.03 20.32 0) (effects (font (size 1.27 1.27)) (hide yes)))
  (pin "40")
  (pin "36")
  (pin "80")
  (pin "19")
  (pin "63")
  (pin "96")
  (pin "51")
  (pin "85")
  (pin "86")
  (pin "89")
  (pin "37")
  (pin "22")
  (pin "94")
  (pin "14")
  (pin "76")
  (pin "81")
  (pin "66")
  (pin "8")
  (pin "42")
  (pin "90")
  (pin "92")
  (pin "84")
  (pin "16")
  (pin "54")
  (pin "34")
  (pin "27")
  (pin "59")
  (pin "64")
  (pin "17")
  (pin "26")
  (pin "57")
  (pin "43")
  (pin "56")
  (pin "87")
  (pin "28")
  (pin "44")
  (pin "65")
  (pin "23")
  (pin "71")
  (pin "50")
  (pin "45")
  (pin "74")
  (pin "38")
  (pin "13")
  (pin "21")
  (pin "1")
  (pin "4")
  (pin "3")
  (pin "2")
  (pin "53")
  (pin "79")
  (pin "93")
  (pin "62")
  (pin "82")
  (pin "70")
  (pin "55")
  (pin "52")
  (pin "10")
  (pin "33")
  (pin "83")
  (pin "61")
  (pin "41")
  (pin "29")
  (pin "32")
  (pin "46")
  (pin "88")
  (pin "18")
  (pin "48")
  (pin "95")
  (pin "11")
  (pin "7")
  (pin "39")
  (pin "24")
  (pin "60")
  (pin "72")
  (pin "68")
  (pin "12")
  (pin "49")
  (pin "9")
  (pin "47")
  (pin "69")
  (pin "30")
  (pin "31")
  (pin "73")
  (pin "58")
  (pin "15")
  (pin "91")
  (pin "67")
  (pin "78")
  (pin "20")
  (pin "6")
  (pin "5")
  (pin "77")
  (pin "25")
  (pin "35")
  (pin "75"))
 (symbol
  (lib_id "power:GND")
  (at 124.46 100.33 0)
  (unit 1)
  (exclude_from_sim no)
  (in_bom yes)
  (on_board yes)
  (dnp no)
  (fields_autoplaced yes)
  (property "Reference" "#PWR0105" (at 124.46 106.68 0) (effects (font (size 1.27 1.27)) (hide yes)))
  (property "Value" "GND" (at 124.46 105.41 0) (effects (font (size 1.27 1.27))))
  (property "Footprint" "" (at 124.46 100.33 0) (effects (font (size 1.27 1.27)) (hide yes)))
  (property "Datasheet" "" (at 124.46 100.33 0) (effects (font (size 1.27 1.27)) (hide yes)))
  (property "Description" "Power symbol creates a global label with name \"GND\" , ground" (at 124.46 100.33 0) (effects (font (size 1.27 1.27)) (hide yes)))
  (pin "1"))
 (symbol
  (lib_id "power:GND")
  (at 102.87 100.33 0)
  (unit 1)
  (exclude_from_sim no)
  (in_bom yes)
  (on_board yes)
  (dnp no)
  (fields_autoplaced yes)
  (property "Reference" "#PWR090" (at 102.87 106.68 0) (effects (font (size 1.27 1.27)) (hide yes)))
  (property "Value" "GND" (at 102.87 105.41 0) (effects (font (size 1.27 1.27))))
  (property "Footprint" "" (at 102.87 100.33 0) (effects (font (size 1.27 1.27)) (hide yes)))
  (property "Datasheet" "" (at 102.87 100.33 0) (effects (font (size 1.27 1.27)) (hide yes)))
  (property "Description" "Power symbol creates a global label with name \"GND\" , ground" (at 102.87 100.33 0) (effects (font (size 1.27 1.27)) (hide yes)))
  (pin "1"))
 (sheet
  (at 19.05 77.47)
  (size 32.385 6.35)
  (exclude_from_sim no)
  (in_bom yes)
  (on_board yes)
  (dnp no)
  (fields_autoplaced yes)
  (stroke (width 0.1524) (type solid))
  (fill (color 0 0 0 0.0000))
  (property "Sheetname" "Orion68-CPU_nmos" (at 19.05 76.7584 0) (effects (font (size 1.27 1.27)) (justify left bottom)))
  (property "Sheetfile" "cpu2.kicad_sch" (at 19.05 84.4046 0) (effects (font (size 1.27 1.27)) (justify left top))))
 (sheet
  (at 19.05 65.405)
  (size 32.385 5.08)
  (exclude_from_sim no)
  (in_bom yes)
  (on_board yes)
  (dnp no)
  (fields_autoplaced yes)
  (stroke (width 0.1524) (type solid))
  (fill (color 0 0 0 0.0000))
  (property "Sheetname" "Orion68-VID" (at 19.05 64.6934 0) (effects (font (size 1.27 1.27)) (justify left bottom)))
  (property "Sheetfile" "orion68vid.kicad_sch" (at 19.05 71.0696 0) (effects (font (size 1.27 1.27)) (justify left top))))
 (sheet
  (at 19.05 36.83)
  (size 32.385 6.35)
  (exclude_from_sim no)
  (in_bom yes)
  (on_board yes)
  (dnp no)
  (fields_autoplaced yes)
  (stroke (width 0.1524) (type solid))
  (fill (color 0 0 0 0.0000))
  (property "Sheetname" "Orion68-MEM" (at 19.05 36.1184 0) (effects (font (size 1.27 1.27)) (justify left bottom)))
  (property "Sheetfile" "orion68mem.kicad_sch" (at 19.05 43.7646 0) (effects (font (size 1.27 1.27)) (justify left top))))
 (sheet
  (at 19.05 91.44)
  (size 32.385 4.445)
  (exclude_from_sim no)
  (in_bom yes)
  (on_board yes)
  (dnp no)
  (fields_autoplaced yes)
  (stroke (width 0.1524) (type solid))
  (fill (color 0 0 0 0.0000))
  (property "Sheetname" "Orion68-serial" (at 19.05 90.7284 0) (effects (font (size 1.27 1.27)) (justify left bottom)))
  (property "Sheetfile" "orion68_serial.kicad_sch" (at 19.05 96.4696 0) (effects (font (size 1.27 1.27)) (justify left top))))
 (sheet
  (at 19.685 50.8)
  (size 31.75 7.62)
  (exclude_from_sim no)
  (in_bom yes)
  (on_board yes)
  (dnp no)
  (fields_autoplaced yes)
  (stroke (width 0.1524) (type solid))
  (fill (color 0 0 0 0.0000))
  (property "Sheetname" "Orion68-IO" (at 19.685 50.0884 0) (effects (font (size 1.27 1.27)) (justify left bottom)))
  (property "Sheetfile" "orion68io.kicad_sch" (at 19.685 59.0046 0) (effects (font (size 1.27 1.27)) (justify left top))))
 (sheet
  (at 19.05 23.495)
  (size 32.385 5.715)
  (exclude_from_sim no)
  (in_bom yes)
  (on_board yes)
  (dnp no)
  (fields_autoplaced yes)
  (stroke (width 0.1524) (type solid))
  (fill (color 0 0 0 0.0000))
  (property "Sheetname" "Orion68-CPU_cmos" (at 19.05 22.7834 0) (effects (font (size 1.27 1.27)) (justify left bottom)))
  (property "Sheetfile" "orion68cpu2.kicad_sch" (at 19.05 29.7946 0) (effects (font (size 1.27 1.27)) (justify left top))))
 (sheet_instances
  (path ""
   (page "1")))
 (embedded_fonts no))
